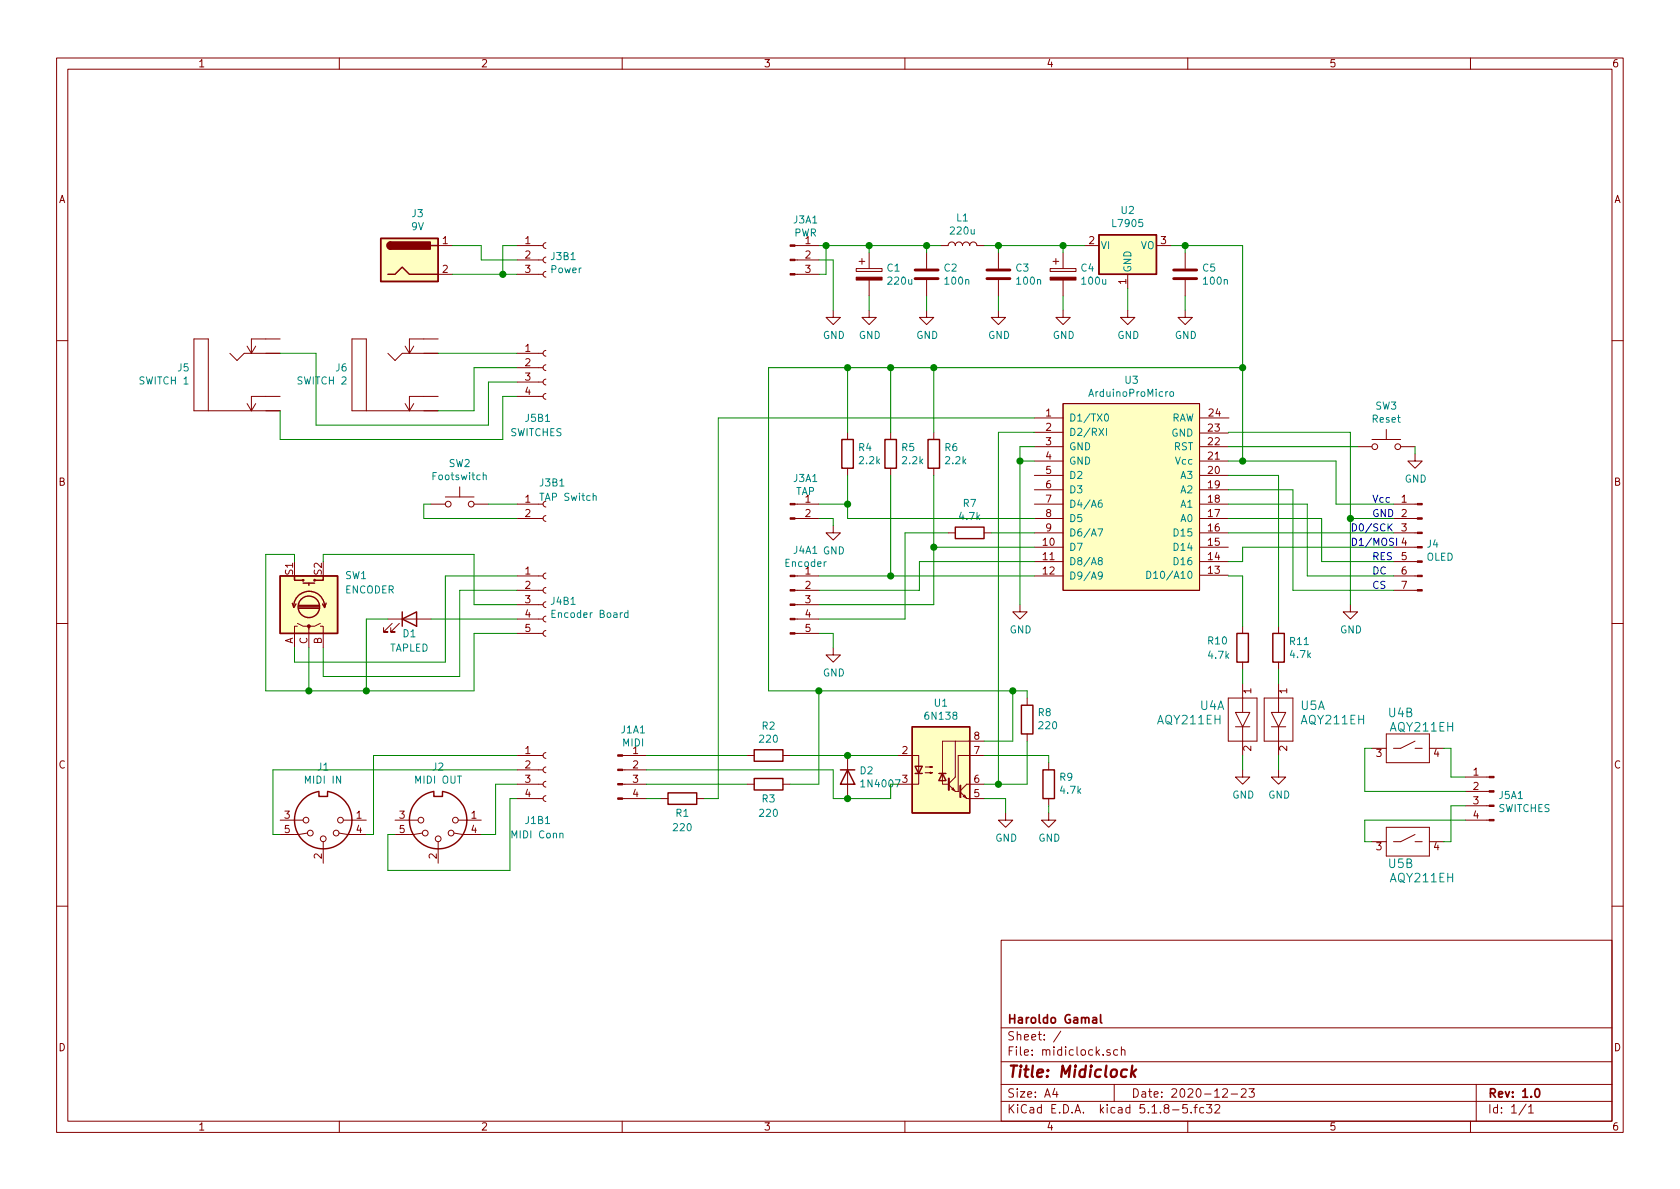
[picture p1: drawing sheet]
EESchema Schematic File Version 4
EELAYER 30 0
EELAYER END
$Descr A4 11693 8268
encoding utf-8
Sheet 1 1
Title "Midiclock"
Date "2020-12-23"
Rev "1.0"
Comp "Haroldo Gamal"
Comment1 ""
Comment2 ""
Comment3 ""
Comment4 ""
$EndDescr
$Comp
L arduino:ArduinoProMicro U3
U 1 1
P 7900 3450
F 0 "U3" H 7877 4265 50  0000 C CNN
F 1 "ArduinoProMicro" H 7877 4174 50  0000 C CNN
F 2 "" H 7470 3955 50  0001 C CNN
F 3 "" H 7470 3955 50  0001 C CNN
	1    7900 3450
	1    0    0    -1  
$EndComp
$Comp
L Device:R R4
U 1 1
P 5900 3150
F 0 "R4" H 5970 3196 50  0000 L CNN
F 1 "2.2k" H 5970 3105 50  0000 L CNN
F 2 "" V 5830 3150 50  0001 C CNN
F 3 "~" H 5900 3150 50  0001 C CNN
	1    5900 3150
	1    0    0    -1  
$EndComp
Wire Wire Line
	5900 3300 5900 3500
Wire Wire Line
	5900 3600 7200 3600
$Comp
L power:GND #PWR02
U 1 1
P 5800 3650
F 0 "#PWR02" H 5800 3400 50  0001 C CNN
F 1 "GND" H 5805 3477 50  0000 C CNN
F 2 "" H 5800 3650 50  0001 C CNN
F 3 "" H 5800 3650 50  0001 C CNN
	1    5800 3650
	1    0    0    -1  
$EndComp
Wire Wire Line
	5700 3600 5800 3600
Wire Wire Line
	5800 3600 5800 3650
$Comp
L Connector:Conn_01x05_Male J4A1
U 1 1
P 5500 4200
F 0 "J4A1" H 5608 4581 50  0000 C CNN
F 1 "Encoder" H 5608 4490 50  0000 C CNN
F 2 "" H 5500 4200 50  0001 C CNN
F 3 "~" H 5500 4200 50  0001 C CNN
	1    5500 4200
	1    0    0    -1  
$EndComp
$Comp
L power:GND #PWR03
U 1 1
P 5800 4500
F 0 "#PWR03" H 5800 4250 50  0001 C CNN
F 1 "GND" H 5805 4327 50  0000 C CNN
F 2 "" H 5800 4500 50  0001 C CNN
F 3 "" H 5800 4500 50  0001 C CNN
	1    5800 4500
	1    0    0    -1  
$EndComp
Wire Wire Line
	5700 4400 5800 4400
Wire Wire Line
	5800 4400 5800 4500
Wire Wire Line
	5700 4000 6200 4000
$Comp
L Device:R R5
U 1 1
P 6200 3150
F 0 "R5" H 6270 3196 50  0000 L CNN
F 1 "2.2k" H 6270 3105 50  0000 L CNN
F 2 "" V 6130 3150 50  0001 C CNN
F 3 "~" H 6200 3150 50  0001 C CNN
	1    6200 3150
	1    0    0    -1  
$EndComp
Wire Wire Line
	6200 3300 6200 4000
Connection ~ 6200 4000
Wire Wire Line
	6200 4000 7200 4000
Wire Wire Line
	5700 4100 6400 4100
Wire Wire Line
	6400 4100 6400 3900
Wire Wire Line
	6400 3900 7200 3900
Wire Wire Line
	5700 4200 6500 4200
Wire Wire Line
	6500 4200 6500 3800
Wire Wire Line
	6500 3800 7200 3800
$Comp
L Device:R R6
U 1 1
P 6500 3150
F 0 "R6" H 6570 3196 50  0000 L CNN
F 1 "2.2k" H 6570 3105 50  0000 L CNN
F 2 "" V 6430 3150 50  0001 C CNN
F 3 "~" H 6500 3150 50  0001 C CNN
	1    6500 3150
	1    0    0    -1  
$EndComp
Wire Wire Line
	6500 3300 6500 3800
Connection ~ 6500 3800
$Comp
L Device:R R7
U 1 1
P 6750 3700
F 0 "R7" V 6543 3700 50  0000 C CNN
F 1 "4.7k" V 6634 3700 50  0000 C CNN
F 2 "" V 6680 3700 50  0001 C CNN
F 3 "~" H 6750 3700 50  0001 C CNN
	1    6750 3700
	0    1    1    0   
$EndComp
Wire Wire Line
	5700 4300 6300 4300
Wire Wire Line
	6300 4300 6300 3700
Wire Wire Line
	6300 3700 6600 3700
Wire Wire Line
	6900 3700 7200 3700
$Comp
L power:GND #PWR08
U 1 1
P 7100 4200
F 0 "#PWR08" H 7100 3950 50  0001 C CNN
F 1 "GND" H 7105 4027 50  0000 C CNN
F 2 "" H 7100 4200 50  0001 C CNN
F 3 "" H 7100 4200 50  0001 C CNN
	1    7100 4200
	1    0    0    -1  
$EndComp
Wire Wire Line
	7100 4200 7100 3200
Wire Wire Line
	7100 3100 7200 3100
Wire Wire Line
	7200 3200 7100 3200
Connection ~ 7100 3200
Wire Wire Line
	7100 3200 7100 3100
$Comp
L Connector:Conn_01x03_Male J3A1
U 1 1
P 5500 1800
F 0 "J3A1" H 5608 2081 50  0000 C CNN
F 1 "PWR" H 5608 1990 50  0000 C CNN
F 2 "" H 5500 1800 50  0001 C CNN
F 3 "~" H 5500 1800 50  0001 C CNN
	1    5500 1800
	1    0    0    -1  
$EndComp
$Comp
L power:GND #PWR01
U 1 1
P 5800 2150
F 0 "#PWR01" H 5800 1900 50  0001 C CNN
F 1 "GND" H 5805 1977 50  0000 C CNN
F 2 "" H 5800 2150 50  0001 C CNN
F 3 "" H 5800 2150 50  0001 C CNN
	1    5800 2150
	1    0    0    -1  
$EndComp
Wire Wire Line
	5700 1800 5800 1800
$Comp
L Regulator_Linear:L7905 U2
U 1 1
P 7850 1700
F 0 "U2" H 7850 1458 50  0000 C CNN
F 1 "L7905" H 7850 1549 50  0000 C CNN
F 2 "" H 7850 1500 50  0001 C CIN
F 3 "http://www.st.com/content/ccc/resource/technical/document/datasheet/c9/16/86/41/c7/2b/45/f2/CD00000450.pdf/files/CD00000450.pdf/jcr:content/translations/en.CD00000450.pdf" H 7850 1700 50  0001 C CNN
	1    7850 1700
	1    0    0    1   
$EndComp
Wire Wire Line
	5700 1900 5750 1900
Wire Wire Line
	5750 1900 5750 1700
Wire Wire Line
	5750 1700 5700 1700
Wire Wire Line
	8150 1700 8250 1700
Wire Wire Line
	6500 2550 6500 3000
Wire Wire Line
	6200 2550 6200 3000
Connection ~ 6200 2550
Wire Wire Line
	6200 2550 6500 2550
Wire Wire Line
	5900 2550 5900 3000
Wire Wire Line
	5900 2550 6200 2550
Wire Wire Line
	6500 2550 8650 2550
Wire Wire Line
	8650 2550 8650 3200
Wire Wire Line
	8650 3200 8550 3200
Connection ~ 6500 2550
Connection ~ 5750 1700
Wire Wire Line
	6850 1700 6950 1700
$Comp
L Device:C C3
U 1 1
P 6950 1900
F 0 "C3" H 7065 1946 50  0000 L CNN
F 1 "100n" H 7065 1855 50  0000 L CNN
F 2 "" H 6988 1750 50  0001 C CNN
F 3 "~" H 6950 1900 50  0001 C CNN
	1    6950 1900
	1    0    0    -1  
$EndComp
Wire Wire Line
	5750 1700 6050 1700
$Comp
L Device:L L1
U 1 1
P 6700 1700
F 0 "L1" V 6890 1700 50  0000 C CNN
F 1 "220u" V 6799 1700 50  0000 C CNN
F 2 "" H 6700 1700 50  0001 C CNN
F 3 "~" H 6700 1700 50  0001 C CNN
	1    6700 1700
	0    -1   -1   0   
$EndComp
Wire Wire Line
	6450 1750 6450 1700
Connection ~ 6450 1700
Wire Wire Line
	6450 1700 6550 1700
Wire Wire Line
	6950 1750 6950 1700
Connection ~ 6950 1700
Wire Wire Line
	6950 1700 7400 1700
Wire Wire Line
	7850 2000 7850 2150
Wire Wire Line
	5800 1800 5800 2150
$Comp
L Device:CP C1
U 1 1
P 6050 1900
F 0 "C1" H 6168 1946 50  0000 L CNN
F 1 "220u" H 6168 1855 50  0000 L CNN
F 2 "" H 6088 1750 50  0001 C CNN
F 3 "~" H 6050 1900 50  0001 C CNN
	1    6050 1900
	1    0    0    -1  
$EndComp
Wire Wire Line
	6050 1750 6050 1700
Connection ~ 6050 1700
Wire Wire Line
	6050 1700 6450 1700
$Comp
L Device:CP C4
U 1 1
P 7400 1900
F 0 "C4" H 7518 1946 50  0000 L CNN
F 1 "100u" H 7518 1855 50  0000 L CNN
F 2 "" H 7438 1750 50  0001 C CNN
F 3 "~" H 7400 1900 50  0001 C CNN
	1    7400 1900
	1    0    0    -1  
$EndComp
Wire Wire Line
	7400 1750 7400 1700
Connection ~ 7400 1700
Wire Wire Line
	7400 1700 7550 1700
$Comp
L power:GND #PWR04
U 1 1
P 6050 2150
F 0 "#PWR04" H 6050 1900 50  0001 C CNN
F 1 "GND" H 6055 1977 50  0000 C CNN
F 2 "" H 6050 2150 50  0001 C CNN
F 3 "" H 6050 2150 50  0001 C CNN
	1    6050 2150
	1    0    0    -1  
$EndComp
$Comp
L power:GND #PWR05
U 1 1
P 6450 2150
F 0 "#PWR05" H 6450 1900 50  0001 C CNN
F 1 "GND" H 6455 1977 50  0000 C CNN
F 2 "" H 6450 2150 50  0001 C CNN
F 3 "" H 6450 2150 50  0001 C CNN
	1    6450 2150
	1    0    0    -1  
$EndComp
$Comp
L power:GND #PWR06
U 1 1
P 6950 2150
F 0 "#PWR06" H 6950 1900 50  0001 C CNN
F 1 "GND" H 6955 1977 50  0000 C CNN
F 2 "" H 6950 2150 50  0001 C CNN
F 3 "" H 6950 2150 50  0001 C CNN
	1    6950 2150
	1    0    0    -1  
$EndComp
$Comp
L power:GND #PWR010
U 1 1
P 7400 2150
F 0 "#PWR010" H 7400 1900 50  0001 C CNN
F 1 "GND" H 7405 1977 50  0000 C CNN
F 2 "" H 7400 2150 50  0001 C CNN
F 3 "" H 7400 2150 50  0001 C CNN
	1    7400 2150
	1    0    0    -1  
$EndComp
Wire Wire Line
	6050 2050 6050 2150
Wire Wire Line
	6450 2050 6450 2150
Wire Wire Line
	6950 2050 6950 2150
Wire Wire Line
	7400 2050 7400 2150
$Comp
L power:GND #PWR011
U 1 1
P 7850 2150
F 0 "#PWR011" H 7850 1900 50  0001 C CNN
F 1 "GND" H 7855 1977 50  0000 C CNN
F 2 "" H 7850 2150 50  0001 C CNN
F 3 "" H 7850 2150 50  0001 C CNN
	1    7850 2150
	1    0    0    -1  
$EndComp
$Comp
L Device:C C5
U 1 1
P 8250 1900
F 0 "C5" H 8365 1946 50  0000 L CNN
F 1 "100n" H 8365 1855 50  0000 L CNN
F 2 "" H 8288 1750 50  0001 C CNN
F 3 "~" H 8250 1900 50  0001 C CNN
	1    8250 1900
	1    0    0    -1  
$EndComp
Wire Wire Line
	8250 2050 8250 2150
$Comp
L power:GND #PWR012
U 1 1
P 8250 2150
F 0 "#PWR012" H 8250 1900 50  0001 C CNN
F 1 "GND" H 8255 1977 50  0000 C CNN
F 2 "" H 8250 2150 50  0001 C CNN
F 3 "" H 8250 2150 50  0001 C CNN
	1    8250 2150
	1    0    0    -1  
$EndComp
Wire Wire Line
	8250 1750 8250 1700
Connection ~ 8250 1700
Wire Wire Line
	8250 1700 8650 1700
Wire Wire Line
	8650 1700 8650 2550
Connection ~ 8650 2550
$Comp
L Connector:Conn_01x07_Male J4
U 1 1
P 9900 3800
F 0 "J4" H 9872 3824 50  0000 R CNN
F 1 "OLED" H 9872 3733 50  0000 R CNN
F 2 "" H 9900 3800 50  0001 C CNN
F 3 "~" H 9900 3800 50  0001 C CNN
	1    9900 3800
	-1   0    0    -1  
$EndComp
$Comp
L power:GND #PWR015
U 1 1
P 9400 4200
F 0 "#PWR015" H 9400 3950 50  0001 C CNN
F 1 "GND" H 9405 4027 50  0000 C CNN
F 2 "" H 9400 4200 50  0001 C CNN
F 3 "" H 9400 4200 50  0001 C CNN
	1    9400 4200
	1    0    0    -1  
$EndComp
Wire Wire Line
	9300 3500 9300 3200
Wire Wire Line
	9300 3200 8650 3200
Connection ~ 8650 3200
Wire Wire Line
	8550 3700 9700 3700
Wire Wire Line
	9700 3800 8650 3800
Wire Wire Line
	8650 3800 8650 3900
Wire Wire Line
	8650 3900 8550 3900
Wire Wire Line
	8550 3600 9200 3600
Wire Wire Line
	9200 3600 9200 3900
Wire Wire Line
	9200 3900 9700 3900
Wire Wire Line
	8550 3500 9100 3500
Wire Wire Line
	9100 3500 9100 4000
Wire Wire Line
	9100 4000 9700 4000
Wire Wire Line
	8550 3400 9000 3400
Wire Wire Line
	9000 3400 9000 4100
Wire Wire Line
	9000 4100 9700 4100
Wire Wire Line
	8550 3000 9400 3000
$Comp
L Switch:SW_Push SW3
U 1 1
P 9650 3100
F 0 "SW3" H 9650 3385 50  0000 C CNN
F 1 "Reset" H 9650 3294 50  0000 C CNN
F 2 "" H 9650 3300 50  0001 C CNN
F 3 "~" H 9650 3300 50  0001 C CNN
	1    9650 3100
	1    0    0    -1  
$EndComp
$Comp
L power:GND #PWR016
U 1 1
P 9850 3150
F 0 "#PWR016" H 9850 2900 50  0001 C CNN
F 1 "GND" H 9855 2977 50  0000 C CNN
F 2 "" H 9850 3150 50  0001 C CNN
F 3 "" H 9850 3150 50  0001 C CNN
	1    9850 3150
	1    0    0    -1  
$EndComp
$Comp
L Isolator:6N138 U1
U 1 1
P 6550 5350
F 0 "U1" H 6550 5817 50  0000 C CNN
F 1 "6N138" H 6550 5726 50  0000 C CNN
F 2 "" H 6840 5050 50  0001 C CNN
F 3 "http://www.onsemi.com/pub/Collateral/HCPL2731-D.pdf" H 6840 5050 50  0001 C CNN
	1    6550 5350
	1    0    0    -1  
$EndComp
$Comp
L Diode:1N4007 D2
U 1 1
P 5900 5400
F 0 "D2" V 5854 5480 50  0000 L CNN
F 1 "1N4007" V 5945 5480 50  0000 L CNN
F 2 "Diode_THT:D_DO-41_SOD81_P10.16mm_Horizontal" H 5900 5225 50  0001 C CNN
F 3 "http://www.vishay.com/docs/88503/1n4001.pdf" H 5900 5400 50  0001 C CNN
	1    5900 5400
	0    1    1    0   
$EndComp
$Comp
L Device:R R2
U 1 1
P 5350 5250
F 0 "R2" V 5143 5250 50  0000 C CNN
F 1 "220" V 5234 5250 50  0000 C CNN
F 2 "" V 5280 5250 50  0001 C CNN
F 3 "~" H 5350 5250 50  0001 C CNN
	1    5350 5250
	0    1    1    0   
$EndComp
Wire Wire Line
	5500 5250 5900 5250
Connection ~ 5900 5250
Wire Wire Line
	5900 5250 6250 5250
Wire Wire Line
	6200 5550 6200 5450
Wire Wire Line
	6200 5450 6250 5450
Wire Wire Line
	5900 5550 6200 5550
Connection ~ 5900 5550
$Comp
L Connector:Conn_01x04_Male J1A1
U 1 1
P 4300 5350
F 0 "J1A1" H 4408 5631 50  0000 C CNN
F 1 "MIDI" H 4408 5540 50  0000 C CNN
F 2 "" H 4300 5350 50  0001 C CNN
F 3 "~" H 4300 5350 50  0001 C CNN
	1    4300 5350
	1    0    0    -1  
$EndComp
Wire Wire Line
	4500 5250 5200 5250
Wire Wire Line
	4500 5350 5800 5350
Wire Wire Line
	5800 5350 5800 5550
Wire Wire Line
	5800 5550 5900 5550
$Comp
L Device:R R1
U 1 1
P 4750 5550
F 0 "R1" V 4850 5550 50  0000 C CNN
F 1 "220" V 4950 5550 50  0000 C CNN
F 2 "" V 4680 5550 50  0001 C CNN
F 3 "~" H 4750 5550 50  0001 C CNN
	1    4750 5550
	0    1    1    0   
$EndComp
Wire Wire Line
	4500 5550 4600 5550
Wire Wire Line
	4900 5550 5000 5550
Wire Wire Line
	5000 5550 5000 2900
Wire Wire Line
	5000 2900 7200 2900
$Comp
L Device:R R3
U 1 1
P 5350 5450
F 0 "R3" V 5450 5450 50  0000 C CNN
F 1 "220" V 5550 5450 50  0000 C CNN
F 2 "" V 5280 5450 50  0001 C CNN
F 3 "~" H 5350 5450 50  0001 C CNN
	1    5350 5450
	0    1    1    0   
$EndComp
Wire Wire Line
	4500 5450 5200 5450
Wire Wire Line
	5500 5450 5700 5450
Wire Wire Line
	5700 5450 5700 4800
Wire Wire Line
	5700 4800 7050 4800
Wire Wire Line
	7050 4800 7050 5150
Wire Wire Line
	7050 5150 6850 5150
$Comp
L Device:R R9
U 1 1
P 7300 5450
F 0 "R9" H 7230 5404 50  0000 R CNN
F 1 "4.7k" H 7230 5495 50  0000 R CNN
F 2 "" V 7230 5450 50  0001 C CNN
F 3 "~" H 7300 5450 50  0001 C CNN
	1    7300 5450
	-1   0    0    1   
$EndComp
Wire Wire Line
	6850 5250 7300 5250
Wire Wire Line
	7300 5250 7300 5300
$Comp
L power:GND #PWR09
U 1 1
P 7300 5650
F 0 "#PWR09" H 7300 5400 50  0001 C CNN
F 1 "GND" H 7305 5477 50  0000 C CNN
F 2 "" H 7300 5650 50  0001 C CNN
F 3 "" H 7300 5650 50  0001 C CNN
	1    7300 5650
	1    0    0    -1  
$EndComp
Wire Wire Line
	7300 5600 7300 5650
$Comp
L power:GND #PWR07
U 1 1
P 7000 5650
F 0 "#PWR07" H 7000 5400 50  0001 C CNN
F 1 "GND" H 7005 5477 50  0000 C CNN
F 2 "" H 7000 5650 50  0001 C CNN
F 3 "" H 7000 5650 50  0001 C CNN
	1    7000 5650
	1    0    0    -1  
$EndComp
Wire Wire Line
	6850 5550 7000 5550
Wire Wire Line
	7000 5550 7000 5650
$Comp
L Device:R R8
U 1 1
P 7150 5000
F 0 "R8" H 7080 4954 50  0000 R CNN
F 1 "220" H 7080 5045 50  0000 R CNN
F 2 "" V 7080 5000 50  0001 C CNN
F 3 "~" H 7150 5000 50  0001 C CNN
	1    7150 5000
	-1   0    0    1   
$EndComp
Wire Wire Line
	7050 4800 7150 4800
Wire Wire Line
	7150 4800 7150 4850
Connection ~ 7050 4800
Wire Wire Line
	7150 5150 7150 5450
Wire Wire Line
	7150 5450 6950 5450
Wire Wire Line
	7200 3000 6950 3000
Wire Wire Line
	6950 3000 6950 5450
Connection ~ 6950 5450
Wire Wire Line
	6950 5450 6850 5450
Wire Wire Line
	5900 2550 5350 2550
Wire Wire Line
	5350 2550 5350 4800
Wire Wire Line
	5350 4800 5700 4800
Connection ~ 5900 2550
Connection ~ 5700 4800
Text Notes 9550 3500 0    50   ~ 0
Vcc
Text Notes 9550 3600 0    50   ~ 0
GND
Text Notes 9400 3700 0    50   ~ 0
D0/SCK
Text Notes 9400 3800 0    50   ~ 0
D1/MOSI
Text Notes 9550 3900 0    50   ~ 0
RES
Text Notes 9550 4000 0    50   ~ 0
DC
Text Notes 9550 4100 0    50   ~ 0
CS
$Comp
L aqy21:AQY21 U5
U 1 1
P 8900 5000
F 0 "U5" H 9050 5100 60  0000 L CNN
F 1 "AQY211EH" H 9050 5000 60  0000 L CNN
F 2 "" H 8900 4950 60  0000 C CNN
F 3 "" H 8900 4950 60  0000 C CNN
	1    8900 5000
	1    0    0    -1  
$EndComp
$Comp
L Device:R R11
U 1 1
P 8900 4500
F 0 "R11" H 8970 4546 50  0000 L CNN
F 1 "4.7k" H 8970 4455 50  0000 L CNN
F 2 "" V 8830 4500 50  0001 C CNN
F 3 "~" H 8900 4500 50  0001 C CNN
	1    8900 4500
	1    0    0    -1  
$EndComp
$Comp
L power:GND #PWR014
U 1 1
P 8900 5350
F 0 "#PWR014" H 8900 5100 50  0001 C CNN
F 1 "GND" H 8905 5177 50  0000 C CNN
F 2 "" H 8900 5350 50  0001 C CNN
F 3 "" H 8900 5350 50  0001 C CNN
	1    8900 5350
	1    0    0    -1  
$EndComp
Wire Wire Line
	8550 4000 8650 4000
Wire Wire Line
	8550 3300 8900 3300
Wire Wire Line
	8900 3300 8900 4350
Wire Wire Line
	8900 4650 8900 4750
Wire Wire Line
	8900 5250 8900 5350
Wire Wire Line
	8650 5250 8650 5350
Wire Wire Line
	8650 4650 8650 4750
Wire Wire Line
	8650 4000 8650 4350
$Comp
L power:GND #PWR013
U 1 1
P 8650 5350
F 0 "#PWR013" H 8650 5100 50  0001 C CNN
F 1 "GND" H 8655 5177 50  0000 C CNN
F 2 "" H 8650 5350 50  0001 C CNN
F 3 "" H 8650 5350 50  0001 C CNN
	1    8650 5350
	1    0    0    -1  
$EndComp
$Comp
L Device:R R10
U 1 1
P 8650 4500
F 0 "R10" H 8400 4550 50  0000 L CNN
F 1 "4.7k" H 8400 4450 50  0000 L CNN
F 2 "" V 8580 4500 50  0001 C CNN
F 3 "~" H 8650 4500 50  0001 C CNN
	1    8650 4500
	1    0    0    -1  
$EndComp
$Comp
L aqy21:AQY21 U4
U 1 1
P 8650 5000
F 0 "U4" H 8350 5100 60  0000 L CNN
F 1 "AQY211EH" H 8050 5000 60  0000 L CNN
F 2 "" H 8650 4950 60  0000 C CNN
F 3 "" H 8650 4950 60  0000 C CNN
	1    8650 5000
	1    0    0    -1  
$EndComp
$Comp
L aqy21:AQY21 U4
U 2 1
P 9800 5200
F 0 "U4" H 9750 5450 60  0000 C CNN
F 1 "AQY211EH" H 9900 5350 60  0000 C CNN
F 2 "" H 9800 5150 60  0000 C CNN
F 3 "" H 9800 5150 60  0000 C CNN
	2    9800 5200
	1    0    0    -1  
$EndComp
$Comp
L aqy21:AQY21 U5
U 2 1
P 9800 5850
F 0 "U5" H 9750 5700 60  0000 C CNN
F 1 "AQY211EH" H 9900 5600 60  0000 C CNN
F 2 "" H 9800 5800 60  0000 C CNN
F 3 "" H 9800 5800 60  0000 C CNN
	2    9800 5850
	1    0    0    -1  
$EndComp
$Comp
L Connector:Conn_01x04_Male J5A1
U 1 1
P 10400 5500
F 0 "J5A1" H 10372 5474 50  0000 R CNN
F 1 "SWITCHES" H 10372 5383 50  0000 R CNN
F 2 "" H 10400 5500 50  0001 C CNN
F 3 "~" H 10400 5500 50  0001 C CNN
	1    10400 5500
	-1   0    0    -1  
$EndComp
Wire Wire Line
	10200 5400 10100 5400
Wire Wire Line
	10100 5400 10100 5200
Wire Wire Line
	10100 5200 10050 5200
Wire Wire Line
	9550 5200 9500 5200
Wire Wire Line
	9500 5200 9500 5500
Wire Wire Line
	9500 5500 10200 5500
Wire Wire Line
	10050 5850 10100 5850
Wire Wire Line
	10100 5850 10100 5600
Wire Wire Line
	10100 5600 10200 5600
Wire Wire Line
	9550 5850 9500 5850
Wire Wire Line
	9500 5850 9500 5700
Wire Wire Line
	9500 5700 10200 5700
Wire Wire Line
	9850 3100 9850 3150
$Comp
L Device:C C2
U 1 1
P 6450 1900
F 0 "C2" H 6565 1946 50  0000 L CNN
F 1 "100n" H 6565 1855 50  0000 L CNN
F 2 "" H 6488 1750 50  0001 C CNN
F 3 "~" H 6450 1900 50  0001 C CNN
	1    6450 1900
	1    0    0    -1  
$EndComp
Wire Wire Line
	8550 3100 9450 3100
Wire Wire Line
	5700 3500 5900 3500
Connection ~ 5900 3500
Wire Wire Line
	5900 3500 5900 3600
Wire Wire Line
	9400 3000 9400 3600
Wire Wire Line
	9300 3500 9700 3500
Wire Wire Line
	9400 3600 9700 3600
Connection ~ 9400 3600
Wire Wire Line
	9400 3600 9400 4200
Wire Wire Line
	2600 5800 2600 5250
Wire Wire Line
	2600 5250 3600 5250
Wire Wire Line
	1900 5800 1900 5350
Wire Wire Line
	1900 5350 3600 5350
Wire Wire Line
	3450 5800 3450 5450
Wire Wire Line
	3450 5450 3600 5450
$Comp
L Connector:DIN-5_180degree J1
U 1 1
P 2250 5700
F 0 "J1" H 2250 5333 50  0000 C CNN
F 1 "MIDI IN" H 2250 5424 50  0000 C CNN
F 2 "" H 2250 5700 50  0001 C CNN
F 3 "http://www.mouser.com/ds/2/18/40_c091_abd_e-75918.pdf" H 2250 5700 50  0001 C CNN
	1    2250 5700
	-1   0    0    1   
$EndComp
$Comp
L Connector:DIN-5_180degree J2
U 1 1
P 3050 5700
F 0 "J2" H 3050 5333 50  0000 C CNN
F 1 "MIDI OUT" H 3050 5424 50  0000 C CNN
F 2 "" H 3050 5700 50  0001 C CNN
F 3 "http://www.mouser.com/ds/2/18/40_c091_abd_e-75918.pdf" H 3050 5700 50  0001 C CNN
	1    3050 5700
	-1   0    0    1   
$EndComp
Wire Wire Line
	3450 5800 3350 5800
Wire Wire Line
	2750 5800 2700 5800
Wire Wire Line
	2700 6050 3550 6050
Wire Wire Line
	3550 6050 3550 5550
Wire Wire Line
	3550 5550 3600 5550
Wire Wire Line
	2700 5800 2700 6050
Wire Wire Line
	2550 5800 2600 5800
Wire Wire Line
	1950 5800 1900 5800
$Comp
L Switch:SW_Push SW2
U 1 1
P 3200 3500
F 0 "SW2" H 3200 3785 50  0000 C CNN
F 1 "Footswitch" H 3200 3694 50  0000 C CNN
F 2 "" H 3200 3700 50  0001 C CNN
F 3 "~" H 3200 3700 50  0001 C CNN
	1    3200 3500
	1    0    0    -1  
$EndComp
$Comp
L Connector:Conn_01x02_Female J3B1
U 1 1
P 3800 3500
F 0 "J3B1" H 3750 3650 50  0000 L CNN
F 1 "TAP Switch" H 3750 3550 50  0000 L CNN
F 2 "" H 3800 3500 50  0001 C CNN
F 3 "~" H 3800 3500 50  0001 C CNN
	1    3800 3500
	1    0    0    -1  
$EndComp
Wire Wire Line
	3000 3500 2950 3500
Wire Wire Line
	2950 3500 2950 3600
Wire Wire Line
	2950 3600 3600 3600
Wire Wire Line
	3400 3500 3600 3500
$Comp
L Device:Rotary_Encoder_Switch SW1
U 1 1
P 2150 4200
F 0 "SW1" V 2350 3950 50  0000 R CNN
F 1 "ENCODER" V 2250 3950 50  0000 R CNN
F 2 "" H 2000 4360 50  0001 C CNN
F 3 "~" H 2150 4460 50  0001 C CNN
	1    2150 4200
	0    -1   -1   0   
$EndComp
$Comp
L Connector:Conn_01x05_Female J4B1
U 1 1
P 3800 4200
F 0 "J4B1" H 3828 4226 50  0000 L CNN
F 1 "Encoder Board" H 3828 4135 50  0000 L CNN
F 2 "" H 3800 4200 50  0001 C CNN
F 3 "~" H 3800 4200 50  0001 C CNN
	1    3800 4200
	1    0    0    -1  
$EndComp
Wire Wire Line
	2050 4500 2050 4600
Wire Wire Line
	2050 4600 3100 4600
Wire Wire Line
	3100 4600 3100 4000
Wire Wire Line
	3100 4000 3600 4000
Wire Wire Line
	2250 4700 3200 4700
Wire Wire Line
	3200 4700 3200 4100
Wire Wire Line
	3200 4100 3600 4100
Wire Wire Line
	2250 4500 2250 4700
Wire Wire Line
	2150 4500 2150 4800
Wire Wire Line
	2150 4800 2550 4800
Wire Wire Line
	3300 4800 3300 4400
Wire Wire Line
	3300 4400 3600 4400
$Comp
L Device:LED D1
U 1 1
P 2850 4300
F 0 "D1" H 2850 4200 50  0000 C CNN
F 1 "TAPLED" H 2850 4100 50  0000 C CNN
F 2 "" H 2850 4300 50  0001 C CNN
F 3 "~" H 2850 4300 50  0001 C CNN
	1    2850 4300
	1    0    0    -1  
$EndComp
Wire Wire Line
	3000 4300 3600 4300
Wire Wire Line
	2700 4300 2550 4300
Wire Wire Line
	2550 4300 2550 4800
Connection ~ 2550 4800
Wire Wire Line
	2550 4800 3300 4800
Wire Wire Line
	2050 3900 2050 3850
Wire Wire Line
	2050 3850 1850 3850
Wire Wire Line
	1850 3850 1850 4800
Wire Wire Line
	1850 4800 2150 4800
Connection ~ 2150 4800
Wire Wire Line
	2250 3900 2250 3850
Wire Wire Line
	2250 3850 3300 3850
Wire Wire Line
	3300 3850 3300 4200
Wire Wire Line
	3300 4200 3600 4200
$Comp
L Connector:Conn_01x04_Female J1B1
U 1 1
P 3800 5350
F 0 "J1B1" H 3650 5000 50  0000 L CNN
F 1 "MIDI Conn" H 3550 4900 50  0000 L CNN
F 2 "" H 3800 5350 50  0001 C CNN
F 3 "~" H 3800 5350 50  0001 C CNN
	1    3800 5350
	1    0    0    -1  
$EndComp
$Comp
L Connector:Jack-DC J3
U 1 1
P 2850 1800
F 0 "J3" H 2907 2125 50  0000 C CNN
F 1 "9V" H 2907 2034 50  0000 C CNN
F 2 "" H 2900 1760 50  0001 C CNN
F 3 "~" H 2900 1760 50  0001 C CNN
	1    2850 1800
	1    0    0    -1  
$EndComp
$Comp
L Connector:Conn_01x03_Female J3B1
U 1 1
P 3800 1800
F 0 "J3B1" H 3828 1826 50  0000 L CNN
F 1 "Power" H 3828 1735 50  0000 L CNN
F 2 "" H 3800 1800 50  0001 C CNN
F 3 "~" H 3800 1800 50  0001 C CNN
	1    3800 1800
	1    0    0    -1  
$EndComp
Wire Wire Line
	3150 1700 3350 1700
Wire Wire Line
	3350 1700 3350 1800
Wire Wire Line
	3350 1800 3600 1800
Wire Wire Line
	3150 1900 3500 1900
Wire Wire Line
	3500 1900 3500 1700
Wire Wire Line
	3500 1700 3600 1700
Connection ~ 3500 1900
Wire Wire Line
	3500 1900 3600 1900
$Comp
L Connector:Conn_01x02_Male J3A1
U 1 1
P 5500 3500
F 0 "J3A1" H 5608 3681 50  0000 C CNN
F 1 "TAP" H 5608 3590 50  0000 C CNN
F 2 "" H 5500 3500 50  0001 C CNN
F 3 "~" H 5500 3500 50  0001 C CNN
	1    5500 3500
	1    0    0    -1  
$EndComp
$Comp
L Connector:Conn_01x04_Female J5B1
U 1 1
P 3800 2550
F 0 "J5B1" H 3650 2200 50  0000 L CNN
F 1 "SWITCHES" H 3550 2100 50  0000 L CNN
F 2 "" H 3800 2550 50  0001 C CNN
F 3 "~" H 3800 2550 50  0001 C CNN
	1    3800 2550
	1    0    0    -1  
$EndComp
$Comp
L jack:Jack-Mono J5
U 1 1
P 1450 2650
F 0 "J5" H 1323 2554 50  0000 R CNN
F 1 "SWITCH 1" H 1323 2645 50  0000 R CNN
F 2 "Jack-Mono" H 1450 2800 50  0001 C CNN
F 3 "" H 1450 2650 50  0001 C CNN
	1    1450 2650
	1    0    0    1   
$EndComp
$Comp
L jack:Jack-Mono J6
U 1 1
P 2550 2650
F 0 "J6" H 2423 2554 50  0000 R CNN
F 1 "SWITCH 2" H 2423 2645 50  0000 R CNN
F 2 "Jack-Mono" H 2550 2800 50  0001 C CNN
F 3 "" H 2550 2650 50  0001 C CNN
	1    2550 2650
	1    0    0    1   
$EndComp
Wire Wire Line
	3050 2450 3600 2450
Wire Wire Line
	3050 2850 3300 2850
Wire Wire Line
	3300 2850 3300 2550
Wire Wire Line
	3300 2550 3600 2550
Wire Wire Line
	1950 2450 2200 2450
Wire Wire Line
	2200 2450 2200 2950
Wire Wire Line
	2200 2950 3400 2950
Wire Wire Line
	3400 2950 3400 2650
Wire Wire Line
	3400 2650 3600 2650
Wire Wire Line
	1950 2850 1950 3050
Wire Wire Line
	1950 3050 3500 3050
Wire Wire Line
	3500 3050 3500 2750
Wire Wire Line
	3500 2750 3600 2750
$EndSCHEMATC
